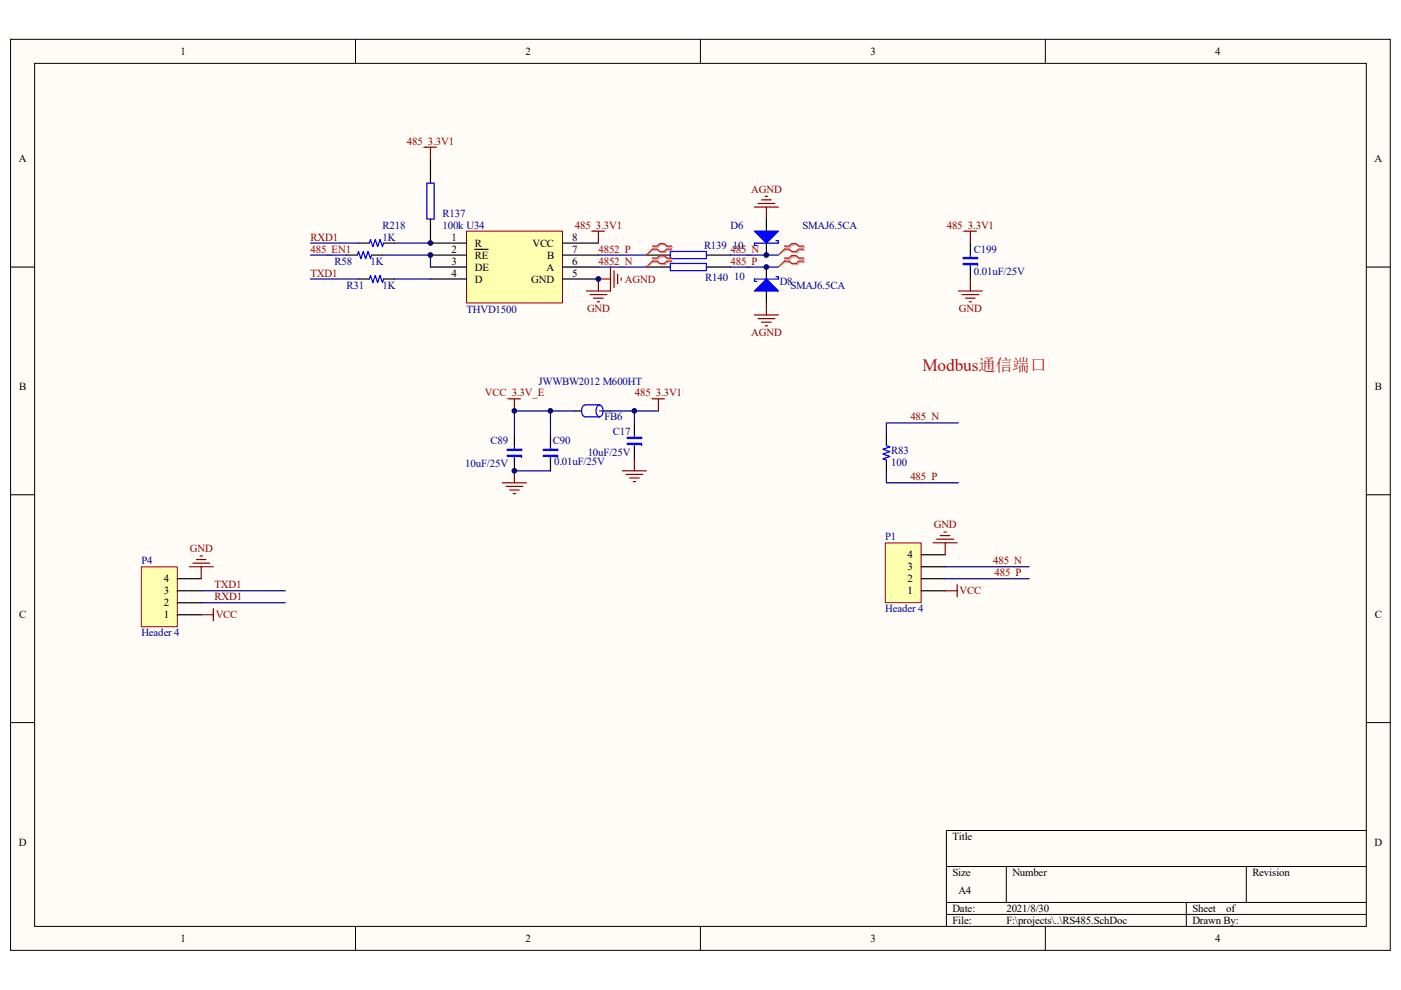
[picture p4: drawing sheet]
<svg xmlns="http://www.w3.org/2000/svg" width="297mm" height="210mm" viewBox="0 0 297 210" stroke-linecap="round" stroke-linejoin="round" font-family="sans-serif">
<path d="M2.3 8.4h292.5v193.2h-292.5z" fill="#fffcf8"/>
<path d="M2.2 8.3h292.6v193.3h-292.6z" fill="none" stroke="#000" stroke-width=".21"/>
<path d="M7.4 13.5h282.3v183h-282.3z" fill="#fffcf8"/>
<g fill="none" stroke="#000" stroke-width=".21">
<path d="M7.3 13.4h282.4v183.1h-282.4zM75.4 8.3v5.1M148.5 8.3v5.1M221.6 8.3v5.1M2.2 56.6h5.1M289.7 56.6h5.1M2.2 104.9h5.1M289.7 104.9h5.1M2.2 153.3h5.1M289.7 153.3h5.1M289.7 176.1h-89v20.4M75.4 196.5v5.1"/>
<path d="M148.5 196.5v5.1M200.7 183.8h89M200.7 191.4h89M200.7 194h89M213.4 183.8v7.6M221.6 196.5v5.1M251.5 191.4v5.1M264.2 183.8v7.6"/>
</g>
<path d="M91.3 33.8v5M91.3 46.5v5.1M137.1 54.1h5M137.1 56.6h5M149.8 54.1h5.1M149.8 56.6h5.1" fill="none" stroke="#000" stroke-width=".25"/>
<path d="M90.5 38.8h1.5v7.7h-1.5zM142.1 53.3h7.7v1.6h-7.7zM142.1 55.9h7.7v1.5h-7.7z" fill="none" stroke="#00f" stroke-width=".25"/>
<path d="M83.6 51.6h7.7M126.9 54.1h10.2M126.9 56.6h10.2M154.9 54.1h10.1M154.9 56.6h10.1" fill="none" stroke="#000080" stroke-width=".25"/>
<path d="M98.9 49h20.3v15.3h-20.3z" fill="#ffffb0"/>
<path d="M98.9 49h20.3v15.3h-20.3z" fill="none" stroke="#800000" stroke-width=".21"/>
<g fill="none" stroke="#000" stroke-width=".25">
<path d="M73.5 54.1h2.3M76 51.6h2.3M76 59.2h2.3M78.8 54.1h2.3M81.3 51.6h2.3M81.3 59.2h2.3M91.3 51.6h7.6M91.3 54.1h7.6M91.3 56.6h7.6M91.3 59.2h7.6M100.7 52.9h2.8M119.2 51.6h7.7"/>
<path d="M119.2 54.1h7.7M119.2 56.6h7.7M119.2 59.2h7.7M162.5 46.5v2.5M162.5 51.6v2.5M162.5 56.6v2.6M205.7 51.6v2.5M205.7 56.6v2.6M162.5 61.7v2.6M109.1 92.2v2.6M109.1 97.3v2.6M116.7 92.2v2.6"/>
<path d="M116.7 97.3v2.6M121.8 87.2h1.5M127.9 87.2h1.5M134.5 89.7v2.5M134.5 94.8v2.5M187.9 92.2v2.3M187.9 97.6v2.3"/>
</g>
<g fill="none" stroke="#00f" stroke-width=".25">
<path d="M75.8 54.1l.2-.8 .5 1.6 .5-1.6 .5 1.6 .5-1.6 .5 1.6 .3-.8M78.3 59.2l.2-.8 .6 1.5 .5-1.5 .5 1.5 .5-1.5 .5 1.5 .2-.7M78.3 51.6l.2-.8 .6 1.5 .5-1.5 .5 1.5 .5-1.5 .5 1.5 .2-.7M164.5 58.7h.5v.5h-5v.5h.5M164.5 51.1h.5v.5h-5v.5h.5M205.7 54.1v.5M205.7 56.1v.5M109.1 94.8v.5M109.1 96.8v.5M116.7 94.8v.5M116.7 96.8v.5M124.1 85.9a1.39 1.39 0 0 0-.8 1.2 1.39 1.39 0 0 0 .8 1.3h3"/>
<path d="M124.1 85.9h3M126.7 86.1l.4-.2a1.42 1.42 0 0 1 0 2.5 1.46 1.46 0 0 1-.4-2.3zM127.1 87.2h.8M134.5 92.2v.6M134.5 94.3v.5M187.9 94.5l.8 .3-1.5 .5 1.5 .5-1.5 .5 1.5 .5-1.5 .5 .7 .3"/>
</g>
<g fill="#00f" stroke="#00f" stroke-width=".25">
<path d="M162.5 59.2l2.5 2.5h-5z"/>
<path d="M160 49h5l-2.5 2.6z"/>
<path d="M204.2 55.9h3.1v.2h-3.1z" fill-rule="evenodd"/>
<path d="M204.2 54.6v.3h3.1v-.3z" fill-rule="evenodd"/>
<path d="M115.2 96.6h3v.2h-3z" fill-rule="evenodd"/>
<path d="M115.2 95.3v.2h3v-.2z" fill-rule="evenodd"/>
<path d="M133 94h3v.3h-3z" fill-rule="evenodd"/>
<path d="M133 92.8v.2h3v-.2z" fill-rule="evenodd"/>
<path d="M107.5 96.6h3.1v.2h-3.1z" fill-rule="evenodd"/>
<path d="M107.5 95.3v.2h3.1v-.2z" fill-rule="evenodd"/>
</g>
<g fill="none" stroke="#800000" stroke-width=".25">
<path d="M90 31.2h2.5M91.3 31.2v2.6M125.6 49h2.5M126.9 49v2.6M126.9 59.2v2.5M160 43.9h5M160.7 43.2h3.6M161.5 42.4h2M162.2 41.6h.5M162.5 43.9v2.6M204.5 49h2.5M205.7 49v2.6"/>
<path d="M205.7 59.2v2.5M124.3 61.7h5.1M125.1 62.5h3.5M125.9 63.2h2M126.6 64h.5M160 66.8h5M160.7 67.6h3.6M161.5 68.3h2M162.2 69.1h.5M162.5 64.3v2.5M203.2 61.7h5.1M204 62.5h3.5"/>
<path d="M204.7 63.2h2.1M205.5 64h.5M107.8 84.6h2.5M109.1 84.6v2.6M109.1 99.9v2.5M132 99.9h5.1M134.5 97.3v2.6M138.3 84.6h2.6M139.6 84.6v2.6M106.5 102.4h5.1M107.3 103.2h3.5M108.1 103.9h2"/>
<path d="M108.8 104.7h.5M132.7 100.6h3.6M133.5 101.4h2M134.3 102.2h.5"/>
</g>
<path d="M65.8 51.6h10.2M65.8 59.2h10.2M65.8 54.1h7.7M81.1 54.1h10.2v2.5M83.6 59.2h7.7M109.1 99.9h7.6M116.7 87.2h-7.6v5M121.8 87.2h-5.1v5M129.4 87.2h10.2M134.5 87.2v2.5M187.9 99.9v2.5h15.3M203.2 89.7h-15.3v2.5" fill="none" stroke="#000080" stroke-width=".25"/>
<path d="M187.7 115.2h7.6v12.6h-7.6z" fill="#ffffb0"/>
<path d="M187.7 115.1h7.6v12.7h-7.6z" fill="none" stroke="#800000" stroke-width=".21"/>
<path d="M195.3 117.7h5.1M195.3 125.3h5.1M195.3 122.7h5.1M195.3 120.2h5.1" fill="none" stroke="#000" stroke-width=".25"/>
<path d="M126.9 59.2h2.5M129.4 56.6v5.1M130.2 57.4v3.6M131 58.2v2M131.7 58.9v.5M197.8 115.1h5.1M198.6 114.4h3.6M199.4 113.6h2M200.1 112.8h.6M200.4 115.1v2.6M200.4 125.3h2.5M202.9 124v2.6" fill="none" stroke="#800000" stroke-width=".25"/>
<path d="M200.4 122.7h17.8M200.4 120.2h17.8" fill="none" stroke="#000080" stroke-width=".25"/>
<path d="M138.6 52.5h1l.5-.6h1l.5 .6h1M138.6 53.1h1l.5 .5h1l.5-.5h1M138.6 55h1l.5-.5h1l.5 .5h1M138.6 55.6h1l.5 .5h1l.5-.5h1M166.6 52.5h1l.5-.6h1l.5 .6h1M166.6 53.1h1l.5 .5h1l.5-.5h1M166.6 55h1l.5-.5h1l.5 .5h1M166.6 55.6h1l.5 .5h1l.5-.5h1" fill="none" stroke="#d0a19e" stroke-width=".25"/>
<path d="M138.6 53.1l-1.5 1M138.6 55.6l-1.5 1M166.6 53.1l-1.6 1M166.6 55.6l-1.6 1" fill="none" stroke="#d0a19e" stroke-width=".21"/>
<path d="M138.3 52.2h1l.5-.5h1.1l.5 .5h1M138.3 52.8h1l.5 .5h1.1l.5-.5h1M138.3 54.7h1l.5-.5h1.1l.5 .5h1M138.3 55.4h1l.5 .5h1.1l.5-.5h1M166.3 52.2h1l.5-.5h1l.6 .5h1M166.3 52.8h1l.5 .5h1l.6-.5h1M166.3 54.7h1l.5-.5h1l.6 .5h1M166.3 55.4h1l.5 .5h1l.6-.5h1" fill="none" stroke="#f00" stroke-width=".25"/>
<path d="M138.3 52.8l-1.2 1.3M138.3 55.4l-1.2 1.2M166.3 52.8l-1.3 1.3M166.3 55.4l-1.3 1.2" fill="none" stroke="#f00" stroke-width=".21"/>
<path d="M30 120.2h7.6v12.7h-7.6z" fill="#ffffb0"/>
<path d="M30 120.2h7.6v12.7h-7.6z" fill="none" stroke="#800000" stroke-width=".21"/>
<path d="M37.6 130.4h5.1M37.6 127.8h5.1M37.6 125.3h5.1M37.6 122.7h5.1" fill="none" stroke="#000" stroke-width=".25"/>
<path d="M40.9 119.4h3.6M41.7 118.7h2M42.4 117.9h.5M40.1 120.2h5.1M42.7 130.4h2.5M42.7 120.2v2.5M45.2 129.1v2.6" fill="none" stroke="#800000" stroke-width=".25"/>
<path d="M42.7 127.8h17.8M42.7 125.3h17.8" fill="none" stroke="#000080" stroke-width=".25"/>
<g fill="#000080" stroke="#000080" stroke-width=".21">
<circle cx="91.3" cy="54.1" r=".5"/>
<circle cx="91.3" cy="51.5" r=".5"/>
<circle cx="109.1" cy="99.9" r=".5"/>
<circle cx="109.1" cy="87.1" r=".5"/>
<circle cx="116.7" cy="87.1" r=".49"/>
<circle cx="126.9" cy="59.2" r=".49"/>
<circle cx="134.5" cy="87.1" r=".5"/>
<circle cx="162.5" cy="56.6" r=".5"/>
<circle cx="162.5" cy="54.1" r=".5"/>
</g>
<text font-size="3.7" fill="#f00" x="195.6" y="78.7">Modbus通信端口</text>
<g font-size="2.3">
<text x="38.3" y="11.6">1</text>
<text x="111.4" y="11.6">2</text>
<text x="184.5" y="11.6">3</text>
<text x="257.7" y="11.6">4</text>
<text x="4" y="34.5">A</text>
<text x="291.4" y="34.5">A</text>
<text x="95.8" y="51">1</text>
<text x="95.8" y="53.6">2</text>
<text x="100.7" y="52.3">R</text>
<text x="112.9" y="52.3">VCC</text>
<text x="121.3" y="53.6">7</text>
<text x="121.3" y="51">8</text>
<text x="95.8" y="56.1">3</text>
<text x="95.8" y="58.7">4</text>
<text x="100.7" y="54.9">RE</text>
<text x="100.7" y="57.4">DE</text>
<text x="100.7" y="59.9">D</text>
<text x="112.6" y="59.9">GND</text>
<text x="115.9" y="57.4">A</text>
<text x="116" y="54.9">B</text>
<text x="121.3" y="56.1">6</text>
<text x="121.3" y="58.7">5</text>
<text x="4" y="82.8">B</text>
<text x="291.5" y="82.8">B</text>
<text x="192.4" y="118.4">4</text>
<text x="34.7" y="123.5">4</text>
<text x="192.4" y="123.5">2</text>
<text x="192.4" y="121">3</text>
<text x="4" y="131.1">C</text>
<text x="34.7" y="131.1">1</text>
<text x="34.7" y="128.6">2</text>
<text x="34.7" y="126">3</text>
<text x="192.4" y="126">1</text>
<text x="291.5" y="131.1">C</text>
<text x="4" y="179.4">D</text>
<text x="201.9" y="178.1">Title</text>
<text x="291.4" y="179.4">D</text>
<text x="201.9" y="185.8">Size</text>
<text x="214.6" y="185.8">Number</text>
<text x="265.5" y="185.8">Revision</text>
<text x="203.2" y="189.6">A4</text>
<text x="201.9" y="193.4">Date:</text>
<text x="201.9" y="195.9">File:</text>
<text x="213.4" y="193.4">2021/8/30</text>
<text x="213.4" y="195.9">F:\projects\..\RS485.SchDoc</text>
<text x="252.8" y="193.4">Sheet</text>
<text x="252.8" y="195.9">Drawn By:</text>
<text x="259.9" y="193.4">of</text>
<text x="38.3" y="199.8">1</text>
<text x="111.4" y="199.8">2</text>
<text x="184.5" y="199.8">3</text>
<text x="257.7" y="199.8">4</text>
</g>
<g font-size="2.3" fill="#800000">
<text x="86.3" y="30.7">485_3.3V1</text>
<text x="159.3" y="40.9">AGND</text>
<text x="65.8" y="51">RXD1</text>
<text x="65.8" y="53.6">485_EN1</text>
<text x="121.9" y="48.5">485_3.3V1</text>
<text x="126.9" y="53.6">4852_P</text>
<text x="154.9" y="53.6">485_N</text>
<text x="200.7" y="48.5">485_3.3V1</text>
<text x="65.8" y="58.7">TXD1</text>
<text x="126.9" y="56.1">4852_N</text>
<text x="132.5" y="59.9">AGND</text>
<text x="154.9" y="56.1">485_P</text>
<text x="124.5" y="66.3">GND</text>
<text x="159.3" y="71.3">AGND</text>
<text x="203.3" y="66.3">GND</text>
<text x="102.8" y="84.1">VCC_3.3V_E</text>
<text x="134.6" y="84.1">485_3.3V1</text>
<text x="193" y="89.2">485_N</text>
<text x="193" y="101.9">485_P</text>
<text x="198" y="112.1">GND</text>
<text x="40.3" y="117.2">GND</text>
<text x="210.6" y="119.7">485_N</text>
<text x="45.5" y="124.8">TXD1</text>
<text x="210.8" y="122.2">485_P</text>
<text x="45.5" y="127.3">RXD1</text>
<text x="45.7" y="131.1">VCC</text>
<text x="203.5" y="126">VCC</text>
</g>
<g font-size="2.3" fill="#000080">
<text x="93.8" y="46">R137</text>
<text x="81.1" y="48.5">R218</text>
<text x="81.1" y="51">1K</text>
<text x="93.8" y="48.5">100k U34</text>
<text x="149.3" y="52.8">R139 10</text>
<text x="154.9" y="48.5">D6</text>
<text x="170.1" y="48.5">SMAJ6.5CA</text>
<text x="206.5" y="53.6">C199</text>
<text x="70.9" y="56.1">R58</text>
<text x="78.5" y="56.1">1K</text>
<text x="149.5" y="59.7">R140</text>
<text x="155.6" y="59.4">10</text>
<text x="206.5" y="58.4">0.01uF/25V</text>
<text x="73.5" y="61.2">R31</text>
<text x="81.1" y="61.2">1K</text>
<text x="165.3" y="60.5">D8</text>
<text x="167.6" y="61.2">SMAJ6.5CA</text>
<text x="98.9" y="66.3">THVD1500</text>
<text x="114.2" y="81.6">JWWBW2012 M600HT</text>
<text x="128.2" y="89.2">FB6</text>
<text x="104" y="94.3">C89</text>
<text x="117.2" y="94.3">C90</text>
<text x="129.9" y="92.2">C17</text>
<text x="98.7" y="99.1">10uF/25V</text>
<text x="117.5" y="98.6">0.01uF/25V</text>
<text x="124.6" y="96.8">10uF/25V</text>
<text x="189" y="96.3">R83</text>
<text x="189" y="98.8">100</text>
<text x="30" y="119.7">P4</text>
<text x="187.7" y="114.6">P1</text>
<text x="187.7" y="129.9">Header 4</text>
<text x="30" y="135">Header 4</text>
</g>
</svg>
